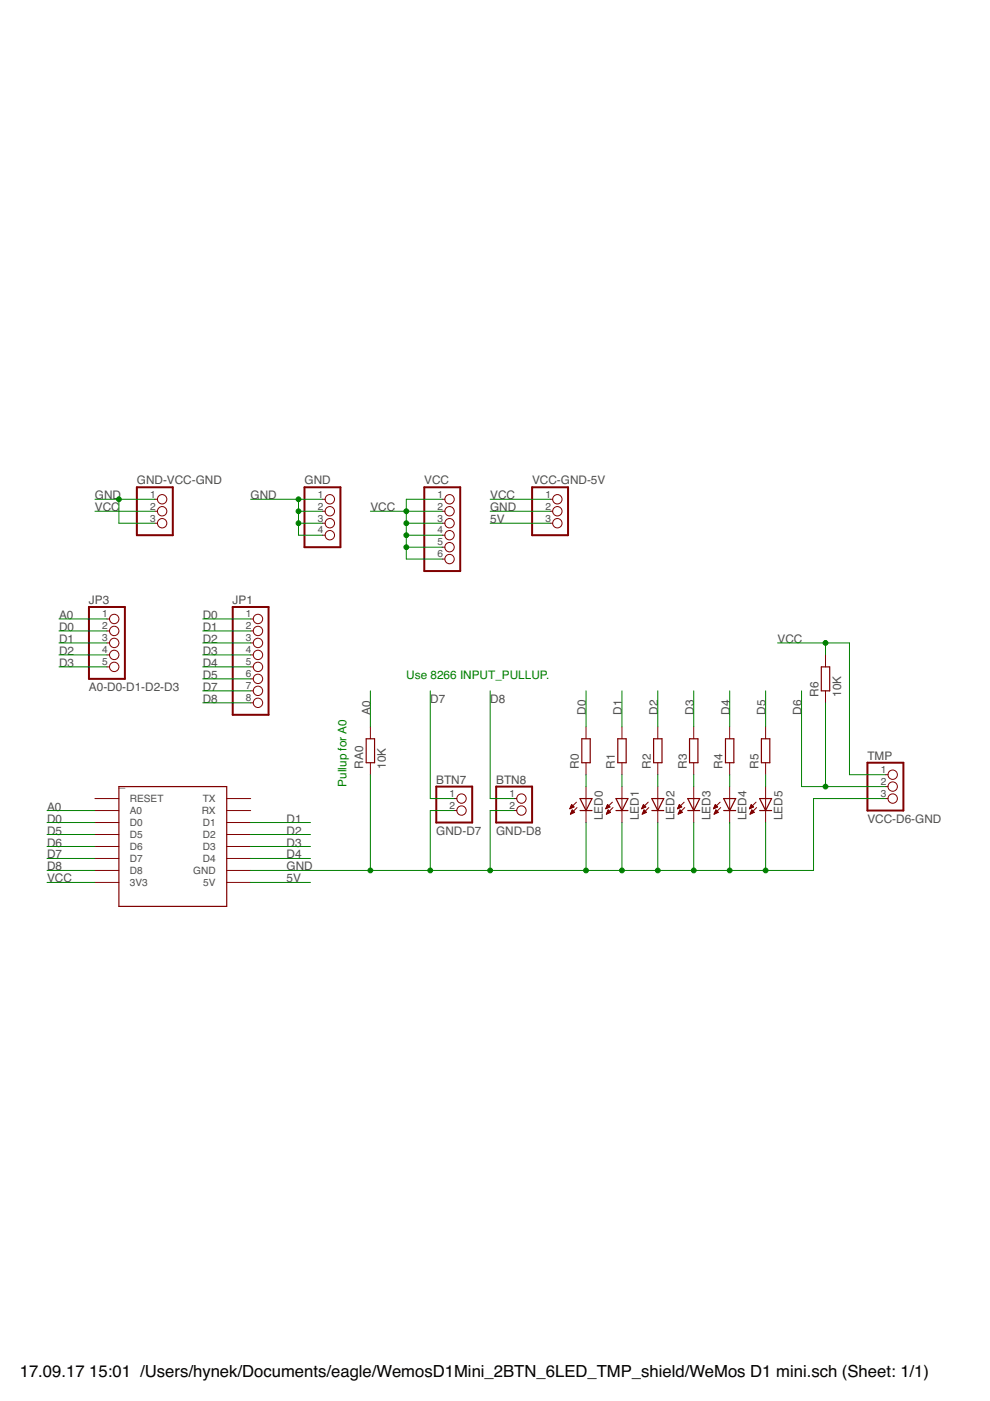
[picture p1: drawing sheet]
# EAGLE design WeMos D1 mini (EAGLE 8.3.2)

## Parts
_  WEMOS-D1-MINI  [WEMOS-D1-MINI]
BTN7  GND-D7  PINHD-1X2/OCT  [1X02/OCT]
BTN8  GND-D8  PINHD-1X2/OCT  [1X02/OCT]
GND  PINHD-1X4/OCT  [1X04/OCT]
GND-VCC-GND  PINHD-1X3/OCT  [1X03/OCT]
JP1  PINHD-1X8/OCT  [1X08/OCT]
JP3  A0-D0-D1-D2-D3  PINHD-1X5/OCT  [1X05/OCT]
LED0  LED3MM  [LED3MM]
LED1  LED3MM  [LED3MM]
LED2  LED3MM  [LED3MM]
LED3  LED3MM  [LED3MM]
LED4  LED3MM  [LED3MM]
LED5  LED3MM  [LED3MM]
R0  R-EU_0204/5  [0204/5]
R1  R-EU_0204/5  [0204/5]
R2  R-EU_0204/5  [0204/5]
R3  R-EU_0204/5  [0204/5]
R4  R-EU_0204/5  [0204/5]
R5  R-EU_0204/5  [0204/5]
R6  10K  R-EU_0204/5  [0204/5]
RA0  10K  R-EU_0204/5  [0204/5]
TMP  VCC-D6-GND  PINHD-1X3/OCT  [1X03/OCT]
VCC  PINHD-1X6/OCT  [1X06/OCT]
VCC-GND-5V  PINHD-1X3/OCT  [1X03/OCT]

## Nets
5V [power]: _.5V VCC-GND-5V.3
A0: _.A0 JP3.1 RA0.2
D0: _.D0 JP1.1 JP3.2 R0.2
D1: _.D1 JP1.2 JP3.3 R1.2
D2: _.D2 JP1.3 JP3.4 R2.2
D3: _.D3 JP1.4 JP3.5 R3.2
D4: _.D4 JP1.5 R4.2
D5: _.D5 JP1.6 R5.2
D6: _.D6 R6.1 TMP.2
D7: _.D7 BTN7.1 JP1.7
D8: _.D8 BTN8.1 JP1.8
GND [power]: _.GND BTN7.2 BTN8.2 GND-VCC-GND.1 GND-VCC-GND.3 GND.1 GND.2 GND.3 GND.4 LED0.K(C) LED1.K(C) LED2.K(C) LED3.K(C) LED4.K(C) LED5.K(C) RA0.1 TMP.3 VCC-GND-5V.2
N$1: LED5.A R5.1
N$2: LED4.A R4.1
N$3: LED3.A R3.1
N$4: LED2.A R2.1
N$5: LED1.A R1.1
N$6: LED0.A R0.1
VCC [power]: _.3V3 GND-VCC-GND.2 R6.2 TMP.1 VCC-GND-5V.1 VCC.1 VCC.2 VCC.3 VCC.4 VCC.5 VCC.6
Unconnected: _.RESET _.RX _.TX

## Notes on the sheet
- Use 8266 INPUT_PULLUP.
- Pullup for A0
